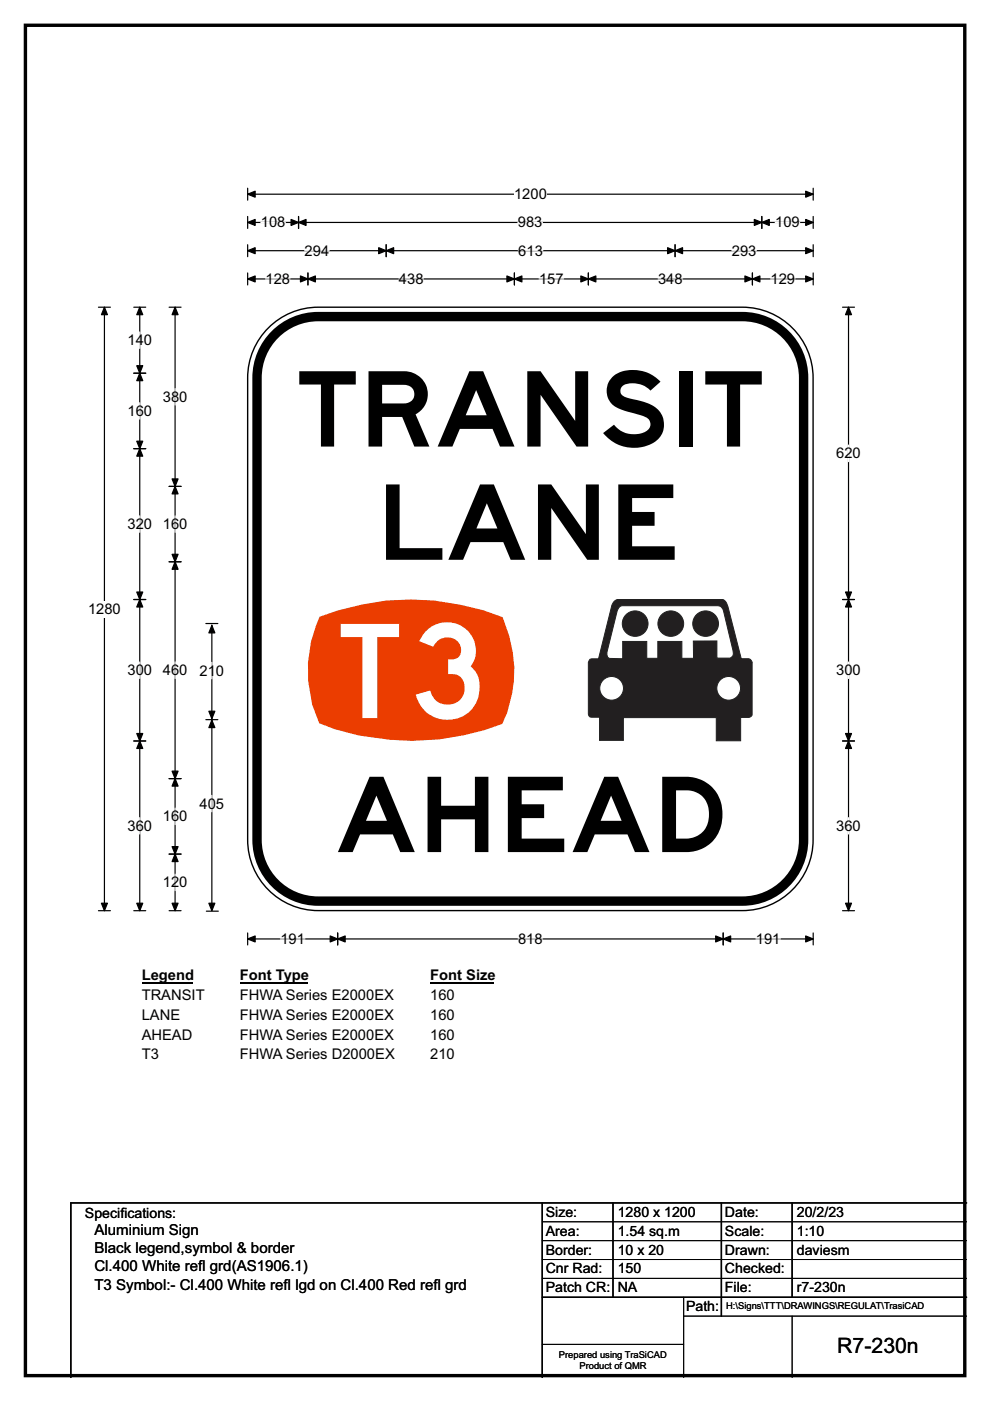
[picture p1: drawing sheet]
<svg xmlns="http://www.w3.org/2000/svg" width="210mm" height="297mm" viewBox="0 0 210 297" stroke-linecap="round" stroke-linejoin="round" font-family="sans-serif">
<path d="M5.4 5.4h199.2v286.3h-199.2z" fill="none" stroke="#000" stroke-width=".72"/>
<path d="M52.5 39.9v2.5M172.5 39.9v2.5M52.5 41.2h120" fill="none" stroke="#000" stroke-width=".25"/>
<g fill="#000" stroke="#000" stroke-width=".25">
<path d="M52.5 41.2l1.6-.7v1.3z" fill-rule="evenodd"/>
<path d="M170.9 40.5l1.6 .7-1.6 .6z" fill-rule="evenodd"/>
</g>
<path d="M109 39.4h7v3.5h-7z" fill="#fff"/>
<g fill="none" stroke="#000" stroke-width=".25">
<path d="M52.5 47.2h120M52.5 45.9v2.5M52.5 51.9v2.5M52.5 57.9v2.5M52.5 53.2h120M52.5 59.1h120M63.3 45.9v2.5M65.3 57.9v2.5M81.9 51.9v2.5M109.1 57.9v2.5M124.8 57.9v2.5M143.2 51.9v2.5"/>
<path d="M159.6 57.9v2.5M161.6 45.9v2.5M172.5 45.9v2.5M172.5 51.9v2.5M172.5 57.9v2.5M20.9 65.1h2.5M22.1 65.1v128M20.9 193.1h2.5M52.5 197.8v2.5M52.5 199.1h120M71.6 197.8v2.5M153.4 197.8v2.5"/>
<path d="M172.5 197.8v2.5"/>
</g>
<g fill="#000" stroke="#000" stroke-width=".25">
<path d="M52.5 47.2l1.6-.7v1.3z" fill-rule="evenodd"/>
<path d="M52.5 53.2l1.6-.7v1.3z" fill-rule="evenodd"/>
<path d="M52.5 59.1l1.6-.6v1.3z" fill-rule="evenodd"/>
<path d="M63.3 47.2l1.6-.7v1.3z" fill-rule="evenodd"/>
<path d="M61.7 46.5l1.6 .7-1.6 .6z" fill-rule="evenodd"/>
<path d="M65.3 59.1l1.6-.6v1.3z" fill-rule="evenodd"/>
<path d="M63.7 58.5l1.6 .6-1.6 .7z" fill-rule="evenodd"/>
<path d="M81.9 53.2l1.6-.7v1.3z" fill-rule="evenodd"/>
<path d="M80.3 52.5l1.6 .7-1.6 .6z" fill-rule="evenodd"/>
<path d="M107.5 58.5l1.6 .6-1.6 .7z" fill-rule="evenodd"/>
<path d="M109.1 59.1l1.6-.6v1.3z" fill-rule="evenodd"/>
<path d="M123.2 58.5l1.6 .6-1.6 .7z" fill-rule="evenodd"/>
<path d="M124.8 59.1l1.6-.6v1.3z" fill-rule="evenodd"/>
<path d="M141.6 52.5l1.6 .7-1.6 .6z" fill-rule="evenodd"/>
<path d="M143.2 53.2l1.6-.7v1.3z" fill-rule="evenodd"/>
<path d="M158 58.5l1.6 .6-1.6 .7z" fill-rule="evenodd"/>
<path d="M159.6 59.1l1.6-.6v1.3z" fill-rule="evenodd"/>
<path d="M160 46.5l1.6 .7-1.6 .6z" fill-rule="evenodd"/>
<path d="M161.6 47.2l1.6-.7v1.3z" fill-rule="evenodd"/>
<path d="M170.9 46.5l1.6 .7-1.6 .6z" fill-rule="evenodd"/>
<path d="M170.9 52.5l1.6 .7-1.6 .6z" fill-rule="evenodd"/>
<path d="M170.9 58.5l1.6 .6-1.6 .7z" fill-rule="evenodd"/>
<path d="M22.1 65.1l.7 1.6h-1.3z" fill-rule="evenodd"/>
<path d="M21.5 191.5h1.3l-.7 1.6z" fill-rule="evenodd"/>
<path d="M52.5 199.1l1.6-.7v1.3z" fill-rule="evenodd"/>
<path d="M71.6 199.1l1.6-.7v1.3z" fill-rule="evenodd"/>
<path d="M70 198.4l1.6 .7-1.6 .6z" fill-rule="evenodd"/>
<path d="M151.8 198.4l1.6 .7-1.6 .6z" fill-rule="evenodd"/>
<path d="M153.4 199.1l1.6-.7v1.3z" fill-rule="evenodd"/>
<path d="M170.9 198.4l1.6 .7-1.6 .6z" fill-rule="evenodd"/>
</g>
<g fill="none" stroke="#fff" stroke-width=".25">
<path d="M55.3 47.2h5.2M56.3 59.1h5.2M64.6 53.2h5.2M84.6 59.1h5.2M109.8 47.2h5.3M109.9 53.2h5.2M114.3 59.1h5.2M139.6 59.1h5.2M155.2 53.2h5.2M163.4 59.1h5.2M164.4 47.2h5.2M59.5 199.1h5.2"/>
<path d="M109.9 199.1h5.2M160.3 199.1h5.2"/>
</g>
<path d="M18.7 127.4h6.9v3.5h-6.9z" fill="#fff"/>
<g fill="none" stroke="#000" stroke-width=".25">
<path d="M28.4 79.1h2.5M28.4 65.1h2.5M29.6 65.1v128M35.9 65.1h2.5M37.1 65.1v128M178.7 65.1h2.5M180 65.1v128M28.4 95.1h2.5M35.9 103.1h2.5M35.9 119.1h2.5M28.4 127.1h2.5M178.7 127.1h2.5"/>
<path d="M28.4 157.1h2.5M178.7 157.1h2.5M35.9 165.1h2.5M28.4 193.1h2.5M35.9 193.1h2.5M35.9 181.1h2.5M178.7 193.1h2.5"/>
</g>
<g fill="#000" stroke="#000" stroke-width=".25">
<path d="M29.6 79.1l.7 1.6h-1.3z" fill-rule="evenodd"/>
<path d="M29.6 65.1l.7 1.6h-1.3z" fill-rule="evenodd"/>
<path d="M29 77.5h1.3l-.7 1.6z" fill-rule="evenodd"/>
<path d="M37.1 65.1l.7 1.6h-1.3z" fill-rule="evenodd"/>
<path d="M180 65.1l.6 1.6h-1.3z" fill-rule="evenodd"/>
<path d="M29 93.5h1.3l-.7 1.6z" fill-rule="evenodd"/>
<path d="M29.6 95.1l.7 1.6h-1.3z" fill-rule="evenodd"/>
<path d="M37.1 103.1l.7 1.6h-1.3z" fill-rule="evenodd"/>
<path d="M36.5 117.5h1.3l-.7 1.6z" fill-rule="evenodd"/>
<path d="M36.5 101.5h1.3l-.7 1.6z" fill-rule="evenodd"/>
<path d="M37.1 119.1l.7 1.6h-1.3z" fill-rule="evenodd"/>
<path d="M29 125.5h1.3l-.7 1.6z" fill-rule="evenodd"/>
<path d="M29.6 127.1l.7 1.6h-1.3z" fill-rule="evenodd"/>
<path d="M180 127.1l.6 1.6h-1.3z" fill-rule="evenodd"/>
<path d="M179.3 125.5h1.3l-.6 1.6z" fill-rule="evenodd"/>
<path d="M29 155.5h1.3l-.7 1.6z" fill-rule="evenodd"/>
<path d="M29.6 157.1l.7 1.6h-1.3z" fill-rule="evenodd"/>
<path d="M179.3 155.5h1.3l-.6 1.6z" fill-rule="evenodd"/>
<path d="M180 157.1l.6 1.6h-1.3z" fill-rule="evenodd"/>
<path d="M36.5 163.5h1.3l-.7 1.6z" fill-rule="evenodd"/>
<path d="M37.1 165.1l.7 1.6h-1.3z" fill-rule="evenodd"/>
<path d="M29 191.5h1.3l-.7 1.6z" fill-rule="evenodd"/>
<path d="M36.5 179.5h1.3l-.7 1.6z" fill-rule="evenodd"/>
<path d="M37.1 181.1l.7 1.6h-1.3z" fill-rule="evenodd"/>
<path d="M36.5 191.5h1.3l-.7 1.6z" fill-rule="evenodd"/>
<path d="M179.3 191.5h1.3l-.6 1.6z" fill-rule="evenodd"/>
</g>
<g fill="none" stroke="#fff" stroke-width=".25">
<path d="M29.6 70.4v3.5M29.6 85.4v3.5M37.1 82.4v3.5M180 94.4v3.5M29.6 109.4v3.5M37.1 109.4v3.5M29.6 140.4v3.5M37.1 140.3v3.6M180 140.4v3.5M29.6 173.4v3.4M37.1 171.3v3.5M180 173.4v3.4"/>
<path d="M37.1 185.3v3.5"/>
</g>
<path d="M30 205.1h10.8v3.5h-10.8z" fill="#fff"/>
<path d="M30 208.4h10.8" fill="none" stroke="#000" stroke-width=".32"/>
<path d="M50.9 205.1h14.4v3.5h-14.4z" fill="#fff"/>
<path d="M50.9 208.4h14.4" fill="none" stroke="#000" stroke-width=".32"/>
<path d="M91.2 205.1h13.5v3.5h-13.5z" fill="#fff"/>
<path d="M91.2 208.4h13.5" fill="none" stroke="#000" stroke-width=".32"/>
<g fill="#fff">
<path d="M30 209.3h13.4v3.4h-13.4z"/>
<path d="M50.9 209.3h32.8v3.4h-32.8z"/>
<path d="M91.2 209.3h5.2v3.4h-5.2z"/>
<path d="M30 213.4h8.2v3.5h-8.2z"/>
<path d="M50.9 213.4h32.8v3.5h-32.8z"/>
<path d="M91.2 213.4h5.2v3.5h-5.2z"/>
<path d="M30 217.6h10.8v3.5h-10.8z"/>
<path d="M50.9 217.6h32.8v3.5h-32.8z"/>
<path d="M91.2 217.6h5.2v3.5h-5.2z"/>
</g>
<path d="M56.9 69.5a14.9 14.9 0 0 1 10.6-4.4h90a15 15 0 0 1 15 15v98a15 15 0 0 1-15 15h-90a15 15 0 0 1-15-15v-98a14.9 14.9 0 0 1 4.4-10.6z" fill-rule="evenodd" fill="#fff" stroke="#fff" stroke-width=".21"/>
<path d="M57.9 71.4a12.9 12.9 0 0 1 9.6-4.3h90a13 13 0 0 1 12.9 13v98a13 13 0 0 1-12.9 13h-90a13 13 0 0 1-13-13v-98a12.9 12.9 0 0 1 3.4-8.7z" fill="none" stroke="#000" stroke-width="2"/>
<path d="M56.9 69.5a14.9 14.9 0 0 1 10.6-4.4h90a15 15 0 0 1 15 15v98a15 15 0 0 1-15 15h-90a15 15 0 0 1-15-15v-98a14.9 14.9 0 0 1 4.4-10.6z" fill="none" stroke="#000" stroke-width=".3"/>
<path d="M67.8 130.8a52.8 52.8 0 0 1 38.8 .1 26.6 26.6 0 0 1-.1 22.6 53.1 53.1 0 0 1-38.8-.2 27 27 0 0 1 .1-22.5z" fill-rule="evenodd" fill="#eb3d00"/>
<path d="M130.3 127.5l.6-.4h22.4a1.95 1.95 0 0 1 1.1 1.5l2.8 11.1h1.6l.4 .2 .3 .5v11.1l-.2 .4-.4 .2h-1.8v5h-5.2v-5h-19.7v4.9h-5v-4.9l-2.1-.1-.3-.6v-11l.3-.6 1.9-.1 2.8-11.4z" fill-rule="evenodd" fill="#221f20" stroke="#221f20" stroke-width=".21"/>
<g fill="#fff" stroke="#221f20" stroke-width=".21">
<path d="M131.5 128.6l.4-.2h20.3a1.2 1.2 0 0 1 1.3 1.1l2 8.4a1.15 1.15 0 0 1-.7 1.6h-2.7v-3.6h-5v3.7h-9.9v-3.6h-5.1v3.7l-2.8-.1a.93 .93 0 0 1-.6-1.3l2.2-8.8z" fill-rule="evenodd"/>
<circle cx="154.6" cy="145.9" r="2.51"/>
<circle cx="129.7" cy="145.9" r="2.51"/>
</g>
<g fill="#221f20" stroke="#221f20" stroke-width=".21">
<path d="M139.5 136h5.1v3.6h-5.1z" fill-rule="evenodd"/>
<circle cx="134.7" cy="132.2" r="2.71"/>
<circle cx="149.7" cy="132.2" r="2.71"/>
<circle cx="142.3" cy="132.2" r="2.71"/>
</g>
<path d="M115 255v37M130 255v20M153 255v24M168 255v20M205 255h-190v37M115 275h90" fill="none" stroke="#000" stroke-width=".3"/>
<path d="M115 259h90M115 263h90M115 267h90M115 271h90M145 279h60M145 275v17M168 279v13M115 285h30" fill="none" stroke="#000" stroke-width=".21"/>
<path d="M43.7 132.2h2.5M44.9 132.5v60.4M43.7 152.6h2.5M43.8 193.2h2.5" fill="none" stroke="#000" stroke-width=".25"/>
<g fill="#000" stroke="#000" stroke-width=".25">
<path d="M44.9 132.6l.7 1.6h-1.3z" fill-rule="evenodd"/>
<path d="M44.3 150.8h1.3l-.7 1.6z" fill-rule="evenodd"/>
<path d="M44.9 152.7l.7 1.6h-1.3z" fill-rule="evenodd"/>
<path d="M44.3 191.5h1.3l-.7 1.6z" fill-rule="evenodd"/>
</g>
<path d="M44.9 140.4v3.5M44.9 168.6v3.5" fill="none" stroke="#fff" stroke-width=".25"/>
<text font-size="27.8" fill="#fff" x="71.7" y="152.3">T3</text>
<g font-size="22.2">
<text x="62.8" y="94.7">TRANSIT</text>
<text x="79.8" y="118.7">LANE</text>
<text x="71" y="180.7">AHEAD</text>
</g>
<text font-size="4.5" x="177.6" y="286.9">R7-230n</text>
<g font-size="3.2">
<text x="20" y="261.9">Aluminium Sign</text>
<text x="20" y="265.8">Black legend,symbol &amp; border</text>
<text x="20" y="269.6">Cl.400 White ref</text>
<text x="42" y="269.6">l grd(AS1906.1)</text>
<text x="20" y="273.4">T3 Symbol:- Cl.400 White ref</text>
<text x="60.2" y="273.4">l lgd on Cl.400 Red ref</text>
<text x="92" y="273.4">l grd</text>
</g>
<g font-size="3.1">
<text x="109" y="42.2">1200</text>
<text x="55.3" y="48.2">108</text>
<text x="109.8" y="48.2">983</text>
<text x="164.4" y="48.2">109</text>
<text x="64.6" y="54.2">294</text>
<text x="109.9" y="54.2">613</text>
<text x="155.2" y="54.2">293</text>
<text x="56.3" y="60.2">128</text>
<text x="84.6" y="60.2">438</text>
<text x="114.3" y="60.2">157</text>
<text x="139.6" y="60.2">348</text>
<text x="163.4" y="60.2">129</text>
<text x="27" y="73.2">140</text>
<text x="27" y="88.2">160</text>
<text x="34.5" y="85.2">380</text>
<text x="177.4" y="97.2">620</text>
<text x="27" y="112.2">320</text>
<text x="34.5" y="112.2">160</text>
<text x="18.7" y="130.2">1280</text>
<text x="27" y="143.2">300</text>
<text x="34.5" y="143.1">460</text>
<text x="42.3" y="143.2">210</text>
<text x="177.4" y="143.2">300</text>
<text x="42.3" y="171.4">405</text>
<text x="27" y="176.2">360</text>
<text x="34.5" y="174.1">160</text>
<text x="177.4" y="176.2">360</text>
<text x="34.5" y="188.1">120</text>
<text x="59.5" y="200.1">191</text>
<text x="109.9" y="200.1">818</text>
<text x="160.3" y="200.1">191</text>
<text x="30" y="207.9">Legend</text>
<text x="50.9" y="207.9">Font Type</text>
<text x="91.2" y="207.9">Font Size</text>
<text x="30" y="212.1">TRANSIT</text>
<text x="50.9" y="212.1">FHWA Series E2000EX</text>
<text x="91.2" y="212.1">160</text>
<text x="30" y="216.2">LANE</text>
<text x="30" y="220.4">AHEAD</text>
<text x="50.9" y="216.2">FHWA Series E2000EX</text>
<text x="50.9" y="220.4">FHWA Series E2000EX</text>
<text x="91.2" y="216.2">160</text>
<text x="91.2" y="220.4">160</text>
<text x="30" y="224.6">T3</text>
<text x="50.9" y="224.6">FHWA Series D2000EX</text>
<text x="91.2" y="224.6">210</text>
</g>
<g font-size="3">
<text x="115.8" y="258">Size:</text>
<text x="131" y="258">1280 x 1200</text>
<text x="153.8" y="258">Date:</text>
<text x="169" y="258">20/2/23</text>
<text x="18" y="258.2">Specif</text>
<text x="25.5" y="258.2">ications:</text>
<text x="115.8" y="262">Area:</text>
<text x="131" y="262">1.54 sq.m</text>
<text x="153.8" y="262">Scale:</text>
<text x="169" y="262">1:10</text>
<text x="115.8" y="266">Border:</text>
<text x="115.8" y="270">Cnr Rad:</text>
<text x="131" y="266">10 x 20</text>
<text x="131" y="270">150</text>
<text x="153.8" y="266">Drawn:</text>
<text x="153.8" y="270">Checked:</text>
<text x="169" y="266">daviesm</text>
<text x="115.8" y="274">Patch CR:</text>
<text x="131" y="274">NA</text>
<text x="153.8" y="274">File:</text>
<text x="169" y="274">r7-230n</text>
<text x="145.5" y="278">Path:</text>
</g>
<g font-size="2">
<text x="154" y="277.6">H:\Signs\TTT\DRAWINGS\REGULAT\TrasiCAD</text>
<text x="118.5" y="287.8">Prepared using TraSiCAD</text>
<text x="122.9" y="290.2">Product of QMR</text>
</g>
</svg>
